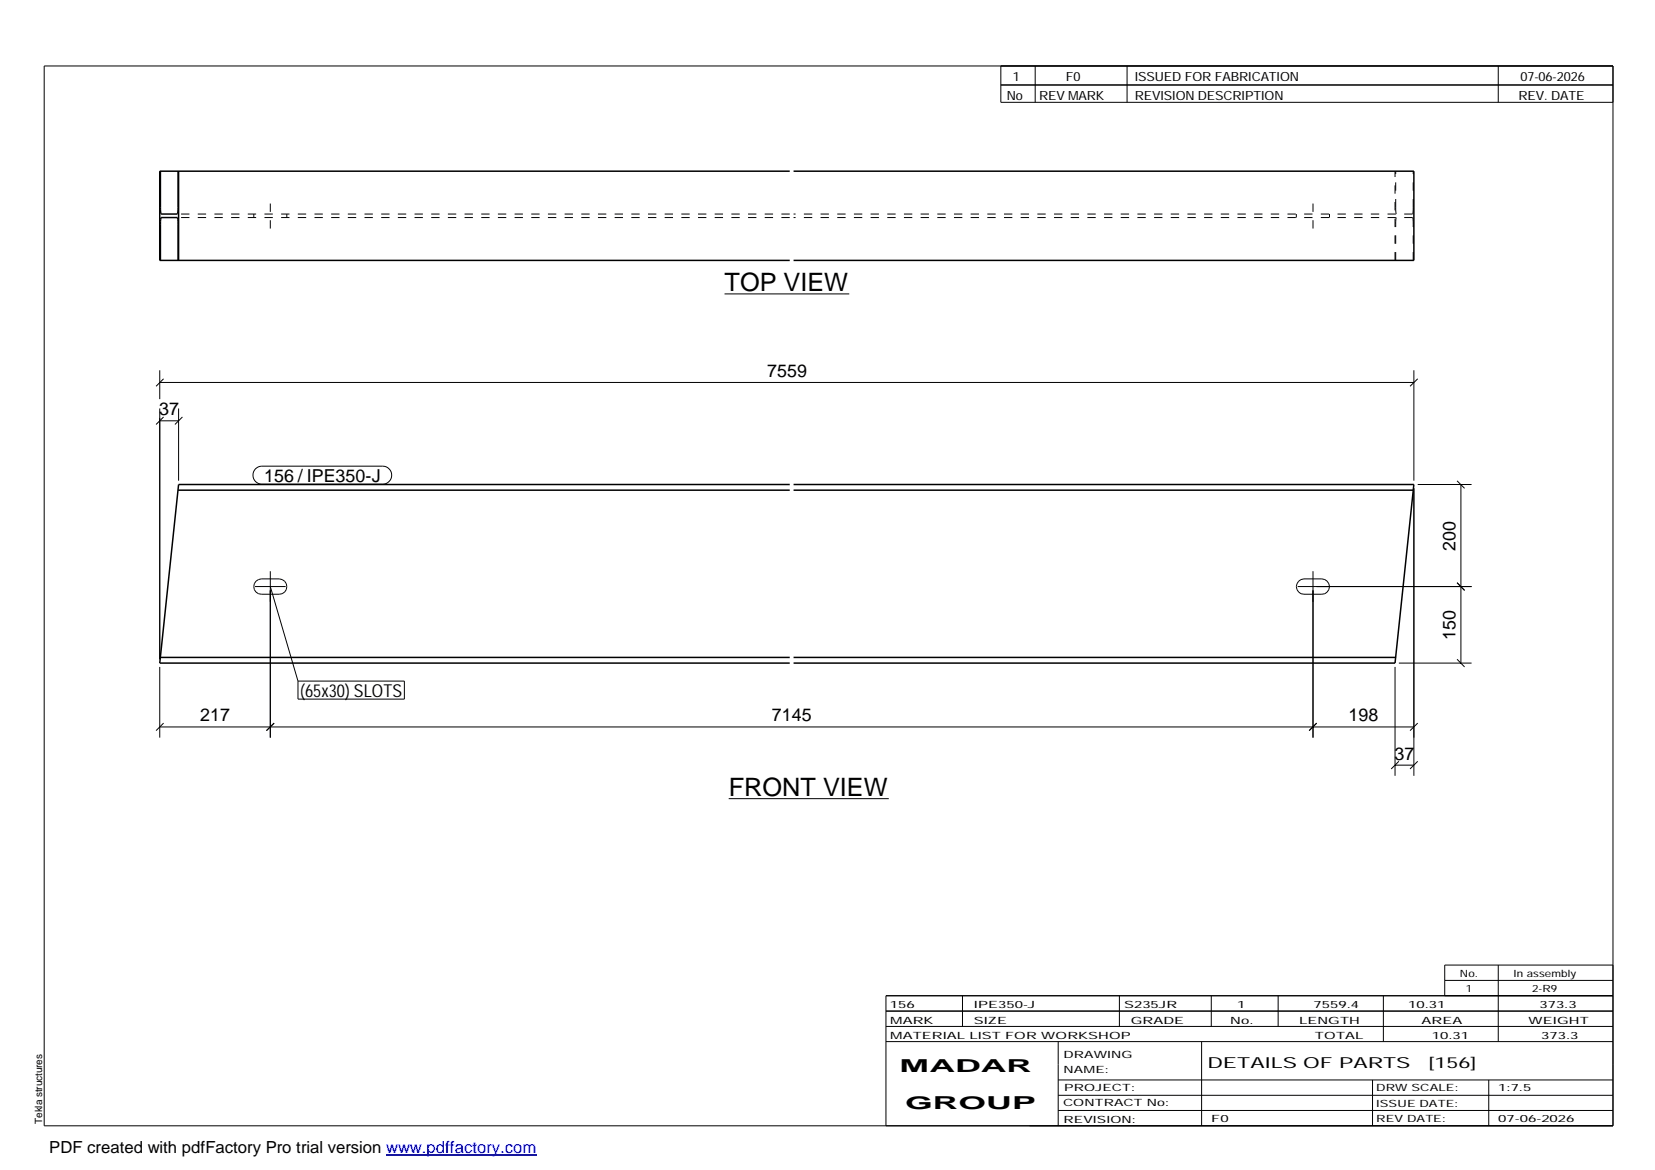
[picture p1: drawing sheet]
<svg xmlns="http://www.w3.org/2000/svg" width="420mm" height="297mm" viewBox="0 0 420 297" stroke-linecap="round" stroke-linejoin="round" font-family="sans-serif">
<g fill="none" stroke="#000" stroke-width=".25">
<path d="M11.2 16.7h398.3v269.1h-398.3zM254.1 16.7v9.3h155.4M262.8 16.7v9.3M286.1 16.7v9.3M380.4 16.7v9.3M254.1 21.6h155.4M183.9 74.6h31.7M40.6 97.1h318.3M40.6 94v7.3M41.5 96.2l-1.9 1.9M358.9 94v28M359.9 96.2l-1.9 1.9"/>
<path d="M40.6 103.7v63.7M40.6 106.8h4.7M41.5 105.9l-1.9 1.9M45.3 103.7v18.3M46.3 105.9l-1.9 1.9M64.9 119l.7-.5 .9-.2h30.7a2.29 2.29 0 0 1 2.2 2.3 2.29 2.29 0 0 1-2.2 2.3h-30.7a2.3 2.3 0 0 1-2.1-1.4 2.3 2.3 0 0 1 .5-2.5zM358.9 124v73M359.9 123h13.7M369.9 122.1l1.9 1.9M370.9 123v45.3M64.7 148.9h7.8M65 147.6l.6-.5 .7-.1h4.6a1.95 1.95 0 0 1 1.9 1.9 1.95 1.95 0 0 1-1.9 2h-4.6a1.93 1.93 0 0 1-1.7-1.2 1.93 1.93 0 0 1 .4-2.1z"/>
<path d="M68.6 145v42.3M68.6 148.9l7 24M329.4 148.9h44.2M329.7 147.6l.6-.5 .7-.1h4.6a1.95 1.95 0 0 1 1.9 1.9 1.95 1.95 0 0 1-1.9 2h-4.6a1.93 1.93 0 0 1-1.7-1.2 1.93 1.93 0 0 1 .4-2.1zM333.3 145v42.3M369.9 147.9l1.9 2M40.6 169.3v18M75.6 172.9h27.1v4.6h-27.1zM354.2 169.3v27.7M355.1 168.3h18.5M369.9 167.4l1.9 1.9M40.6 184.6h318.3"/>
<path d="M41.5 183.6l-1.9 1.9M69.6 183.6l-2 1.9M334.3 183.6l-1.9 1.9M354.2 194.3h4.7M355.1 193.3l-1.9 1.9M359.9 193.3l-1.9 1.9M359.9 183.6l-1.9 1.9M185 202.8h40.6M224.9 256.7h184.6M244.3 252.8v7.8M284.2 252.8v7.8M307.5 252.8v7.8"/>
<path d="M324.5 252.8v7.8M351.2 252.8v11.6M366.8 248.9h42.7M380.4 245v19.4M409.5 245h-42.7v7.8M409.5 252.8h-184.6v33M224.9 264.4h184.6M224.9 260.6h184.6M268.6 264.4v21.4M268.6 274.2h140.9M268.6 278.1h140.9M305.1 264.4v21.4"/>
<path d="M348.4 274.2v11.6M378 274.2v11.6M268.6 281.9h140.9"/>
</g>
<path d="M40.7 43.5v9.8l.2 1h4.1l.2-1v-9.8M45.3 43.5v22.6M200.5 43.5h-159.9v22.6h159.9M201.5 43.5h157.4v22.6h-157.4M40.7 66.1v-9.8l.2-1.1h4.1l.2 1.1v9.8M45.2 124.4h155.3M200.5 123h-155.2l-4.7 45.3h159.9M201.5 123h157.4l-.1 1.4M201.5 124.4h157.3M358.8 124.4l-4.6 43.9h-152.7M40.7 166.9h159.8M201.5 166.9h152.8" fill="none" stroke="#000" stroke-width=".38"/>
<g fill="none" stroke="#000" stroke-width=".25" stroke-dasharray="2.1 2.1" stroke-linecap="butt">
<path d="M64.4 54.3v.9M68.6 58v-6.5M72.8 54.3v.9M200.5 54.3h-155.5M200.5 55.2h-155.5M329.1 54.3v.9M333.3 58v-6.5M337.5 54.3v.9M354.3 52.6v-9.1M354.3 52.6v.7M354.3 53.3l.1 .5M354.3 56.3v.6"/>
<path d="M354.4 53.8v.4M354.4 55.7l-.1 .6M354.4 54.2l.1 .1M354.4 55.4v.3M354.5 55.2l-.1 .2M358.6 54.3h-157.1M358.6 55.2h-157.1M358.6 54.3l.1-.1M358.7 54.2v-.4M358.7 55.4l-.1-.2M358.7 53.8l.1-.5M358.7 55.7v-.3"/>
<path d="M358.8 52.6v-9.1M358.8 53.3v-.7M358.8 56.9v-.6M358.8 56.3l-.1-.6M354.2 66.1v-22.6M354.3 66.1v-9.2M358.8 66.1v-9.2M354.3 166.8v.1"/>
</g>
<path d="M98 293.3h38.2" fill="none" stroke="#00f" stroke-width=".3"/>
<g font-size="6.4">
<text x="183.9" y="73.9">TOP VIEW</text>
<text x="185" y="202">FRONT VIEW</text>
</g>
<g font-size="4.5">
<text x="194.7" y="95.7">7559</text>
<text x="40.4" y="105.4">37</text>
<text x="67.1" y="122.3">156 / IPE350-J</text>
<text x="369.5" y="139.8" transform="rotate(-90 369.5 139.8)">200</text>
<text x="369.5" y="162.4" transform="rotate(-90 369.5 162.4)">150</text>
<text x="76.2" y="176.9">(65x30) SLOTS</text>
<text x="50.8" y="183.1">217</text>
<text x="195.9" y="183.1">7145</text>
<text x="342.3" y="183.1">198</text>
<text x="354" y="192.9">37</text>
<text x="228.4" y="272.3">MADAR</text>
<text x="229.8" y="281.6">GROUP</text>
</g>
<text font-size="4.2" x="12.5" y="292.7">PDF created with pdfFactory Pro trial version www.pdffactory.com</text>
<g font-size="3.9">
<text x="306.5" y="271.3">DETAILS OF PARTS</text>
<text x="362.7" y="271.3">[156]</text>
</g>
<g font-size="3.2">
<text x="257.1" y="20.5">1</text>
<text x="270.6" y="20.5">F0</text>
<text x="288.1" y="20.5">ISSUED FOR FABRICATION</text>
<text x="386" y="20.5">07-06-2026</text>
<text x="255.6" y="25.5">No</text>
<text x="263.8" y="25.5">REV MARK</text>
<text x="288.1" y="25.5">REVISION DESCRIPTION</text>
<text x="385.5" y="25.5">REV. DATE</text>
</g>
<g font-size="2.5">
<text x="370.6" y="247.9">No.</text>
<text x="372.1" y="251.8">1</text>
<text x="384.3" y="247.9">In assembly</text>
<text x="389" y="251.8">2-R9</text>
<text x="225.9" y="255.9">156</text>
<text x="247.3" y="255.9">IPE350-J</text>
<text x="285.4" y="255.9">S235JR</text>
<text x="314.1" y="255.9">1</text>
<text x="333.5" y="255.9">7559.4</text>
<text x="357.5" y="255.9">10.31</text>
<text x="390.8" y="255.9">373.3</text>
<text x="226" y="263.7">MATERIAL LIST FOR WORKSHOP</text>
<text x="226" y="259.9">MARK</text>
<text x="247.2" y="259.9">SIZE</text>
<text x="287.1" y="259.9">GRADE</text>
<text x="312.3" y="259.9">No.</text>
<text x="329.8" y="259.9">LENGTH</text>
<text x="333.8" y="263.7">TOTAL</text>
<text x="360.9" y="259.9">AREA</text>
<text x="363.5" y="263.7">10.31</text>
<text x="388.1" y="259.9">WEIGHT</text>
<text x="391.3" y="263.7">373.3</text>
<text x="270" y="268.5">DRAWING</text>
<text x="270" y="272.5">NAME:</text>
<text x="269.9" y="280.9">CONTRACT No:</text>
<text x="270.2" y="277">PROJECT:</text>
<text x="349.4" y="277.1">DRW SCALE:</text>
<text x="349.4" y="281">ISSUE DATE:</text>
<text x="380.4" y="277.1">1:7.5</text>
<text x="10.7" y="285.4" transform="rotate(-90 10.7 285.4)">Tekla structures</text>
<text x="270" y="285">REVISION:</text>
<text x="307.5" y="284.8">F0</text>
<text x="349.4" y="284.8">REV DATE:</text>
<text x="380.4" y="284.8">07-06-2026</text>
</g>
</svg>
